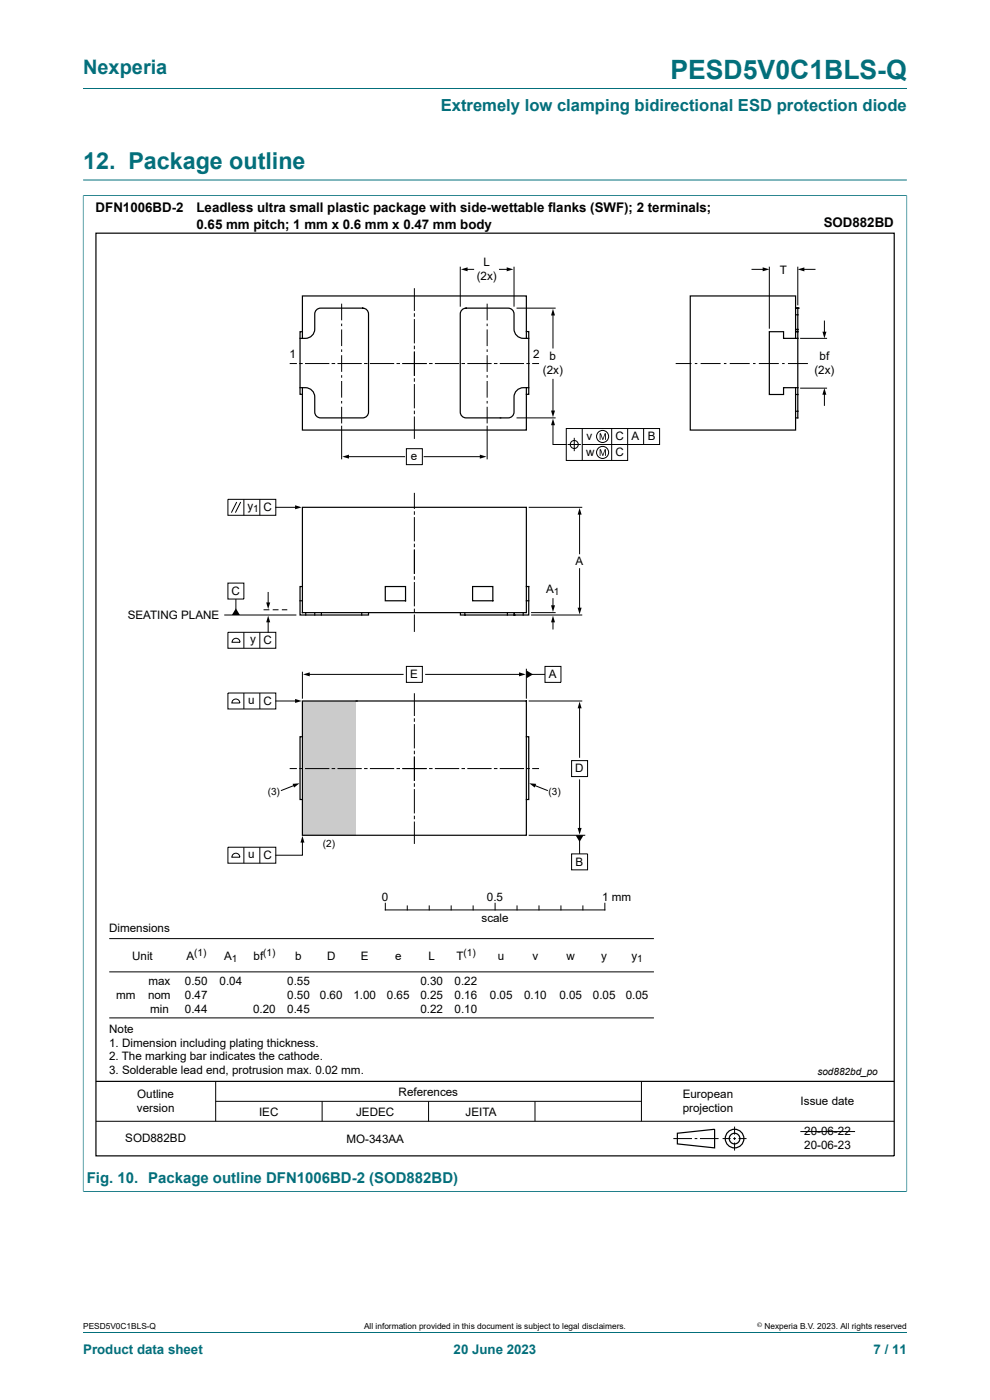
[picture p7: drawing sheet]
<svg xmlns="http://www.w3.org/2000/svg" width="210mm" height="297mm" viewBox="0 0 210 297" stroke-linecap="round" stroke-linejoin="round" font-family="sans-serif">
<path d="M17.6 18.8h174.8M17.6 38.2h174.8M17.6 41.5h174.8M17.6 41.4v211.4M192.4 41.4v211.4M17.6 252.8h174.8" fill="none" stroke="#036f7b" stroke-width=".21"/>
<g fill="none" stroke="#000" stroke-width=".21">
<path d="M97.6 56.6v8.5M98.9 57.1h1.6M105.9 57.1h1.9M109 56.6v8.5M61.6 77.1h1.3M63.6 77.1h.5M64.8 77.1h5M70.5 77.1h.5M71.7 77.1h4.9M72.5 64.4v3.6M72.5 68.7v.5M72.5 69.9v3.5"/>
<path d="M72.5 74.1v.6M72.5 75.4v3.5M72.5 79.6v.5M77.3 77.1h.6M78.6 77.1h4.9M84.2 77.1h.5M85.4 77.1h5M87.9 61.2v4.7M87.9 66.6v.5M87.9 67.8v4.9M87.9 73.4v.6M87.9 74.7v4.9"/>
<path d="M91.1 77.1h.6M92.4 77.1h4.9M98 77.1h.5M99.2 77.1h5M103.3 64.4v3.6M103.3 68.7v.5M103.3 69.9v3.5M103.3 74.1v.6M103.3 75.4v3.5M103.3 79.6v.5M104.9 77.1h.5M106.1 77.1h5"/>
<path d="M109.6 65.4h8.3M111.8 77.1h.5M113 77.1h1.2M117.3 66.6v7.2M143.3 77.1h3.4M147.4 77.1h.5M148.6 77.1h4.3M153.6 77.1h.5M154.8 77.1h4.2M159.7 77.1h.6M161 77.1h4.2M165.9 77.1h.5"/>
<path d="M167.1 77.1h4.3M72.5 80.8v3.6M72.5 85.1v.5M72.5 86.3v3.5M72.5 90.3v7.1M73.7 96.9h12.1M86.2 95.2h3.4v3.4h-3.4zM87.9 80.3v.6M87.9 81.6v4.9M87.9 87.2v.6M87.9 88.5v4.5M90 96.9h12.1"/>
<path d="M103.3 80.8v3.6M103.3 85.1v.5M103.3 86.3v3.5M103.3 90.3v7.1M109.6 88.7h8.3M117.3 89.9v4.4h2.8M117.3 80.5v6.9M87.9 104.7v3.2M87.9 108.6v.5M87.9 109.8v4.9M87.9 115.4v.6M87.9 116.7v4.9"/>
<path d="M112.1 107.6h11.4M122.9 108.9v8.6M87.9 122.4v.5M87.9 123.6v4.9M87.9 129.2v.6M87.9 130.5v3.4M112.7 130h5.2M112.7 130.5h10.8M117.3 127v1.7M117.3 131.7v1.7M122.9 120.6v8.6M62.5 166.6l-2.8 1.1"/>
<path d="M23.2 199.1h115.5M81.7 191.6v1.4h46.6v-1.4M86.4 192.2v.8M91 192.2v.8M95.7 192.2v.8M100.4 192.2v.8M105 191.6v1.4M109.7 192.2v.8M114.3 192.2v.8M119 192.2v.8M123.6 192.2v.8M23.2 206.2h115.5"/>
<path d="M23.2 215.9h115.5M20.4 237.9h169.3M45.8 229.4v8.5M45.8 233.6h90.3M68.3 233.6v4.3M90.9 233.6v4.3M113.5 233.6v4.3M136.1 229.4v8.5M155.8 239v1.7M142.8 241.5h4M147.4 241.5h.5M148.5 241.5h3.9"/>
<path d="M153.3 241.5h1.7M155.5 241.5h.6M155.8 241.3v.5M155.8 242.4v1.7M156.7 241.5h1.7"/>
</g>
<g fill="none" stroke="#000" stroke-width=".25">
<path d="M20.4 49.5h169.3v195.7h-169.3zM20.4 229.4h169.3M143.7 240.4l7.9-.8v3.9l-7.9-.8z"/>
<circle cx="155.8" cy="241.5" r="1.13"/>
<circle cx="155.8" cy="241.5" r="1.98"/>
</g>
<path d="M97.8 57.1l1.4-.4v.9zM107.5 56.7l1.4 .4-1.4 .5zM117.3 65.5l.4 1.4h-.8zM72.6 96.9l1.4-.5v.9zM101.8 96.4l1.4 .5-1.4 .4zM117.3 88.8l.4 1.4h-.8zM116.9 87.1h.8l-.4 1.4zM122.9 107.8l.5 1.4h-.9zM117.3 130.6l.4 1.4h-.8zM116.9 128.4h.8l-.4 1.4zM122.5 128.9h.9l-.5 1.4zM62.1 166.3l1.4-.1-1.1 .9z" fill="#000"/>
<path d="M64.1 148.7h11.4v28.5h-11.4z" fill="#cbcbcb"/>
<g fill="none" stroke="#000" stroke-width=".21">
<path d="M159.5 57.1h2.6M163.2 56.6v13.1M169.2 56.6v8.2M170.3 57.1h2.6M169.7 71.8h5.7M174.9 68.1v2.5M120.4 94.3h2.8M121.8 92.9v2.8M123.5 90.9v6.8M129.8 90.9v6.8M133.1 90.9v6.8h-13v-6.8h19.8v3.4h-16.4M136.5 90.9v3.4"/>
<path d="M169.7 82.3h5.7M174.9 83.5v2.5M48.3 105.9h10.2v3.4h-10.2zM50.2 106.5l-1.1 2.3M51.1 106.5l-1.2 2.3M51.7 105.9v3.4M55.1 105.9v3.4M58.5 107.6h4.4M47.6 130.5h15.3M48.3 123.7h3.4v3.4h-3.4zM48.3 134.1h10.2v3.4h-10.2zM49.5 135.7a.84 .84 0 0 1 .9-.2 .84 .84 0 0 1 .5 .8h-1.7z"/>
<path d="M50 127.1v2.2M51.7 134.1v3.4M55.1 134.1v3.4M55.9 129.4h1.2M56.9 125.7v2.4M56.9 131.7v2.4M57.8 129.4h1.3M59.8 129.4h1.1M48.3 147h10.2v3.4h-10.2zM49.4 148.5a.85 .85 0 0 1 1-.1 .85 .85 0 0 1 .5 .7h-1.7zM51.7 147v3.4M55.1 147v3.4"/>
<path d="M58.5 148.7h4.4M64.1 142.5v5.7M65.4 143.1h20.1M86.2 141.4h3.4v3.4h-3.4zM87.9 147.2v4.6M87.9 152.5v.5M87.9 153.7v5M87.9 159.4v.5M90.3 143.1h20.1M111.7 141.9v6.3M112.1 148.7h11.4M112.8 143.1h2.8"/>
<path d="M115.6 141.4h3.4v3.4h-3.4zM122.9 150v10.6M48.3 179.7h10.2v3.4h-10.2zM51.7 179.7v3.4M55.1 179.7v3.4M61.6 163h1.3M63.6 163h.5M64.1 178.5v2.9h-5.6M64.8 163h5M70.5 163h.5M71.7 163h4.9M77.3 163h.6"/>
<path d="M78.6 163h4.9M84.2 163h.5M85.4 163h5M87.9 160.6v5M87.9 166.3v.5M87.9 167.5v5M87.9 173.2v.5M87.9 174.4v4.5M91.1 163h.6M92.4 163h4.9M98 163h.5M99.2 163h5"/>
<path d="M104.9 163h.5M106.1 163h5M111.8 163h.5M112.1 177.2h12M113 163h1.2M113.3 166.6l2.8 1.1M121.2 161.4h3.4v3.3h-3.4zM122.9 165.4v10.5M122.9 178.3v2.8M49.4 181.3a.85 .85 0 0 1 1-.2 .85 .85 0 0 1 .5 .8h-1.7zM121.2 181.1h3.4v3.4h-3.4zM169.8 240h11.6"/>
<circle cx="121.8" cy="94.3" r=".85"/>
<circle cx="127.8" cy="92.6" r="1.28"/>
<circle cx="127.8" cy="96" r="1.28"/>
</g>
<g fill="#000">
<path d="M161.8 56.7l1.4 .4-1.4 .5zM169.2 57.1l1.4-.4v.9zM174.5 70.4h.8l-.4 1.4zM127.2 91.9h.3l.4 1.2 .4-1.2h.2v1.4h-.1v-1.2l-.4 1.2h-.2l-.4-1.2v1.2h-.2zM127.2 95.3h.3l.4 1.2 .4-1.2h.2v1.4h-.1v-1.2l-.4 1.2h-.2l-.4-1.2v1.2h-.2zM174.9 82.3l.4 1.4h-.9zM62.6 107.2l1.4 .4-1.4 .4zM50 129.1l.9 1.4h-1.7zM56.9 130.6l.4 1.4h-.8zM56.5 127.8h.8l-.4 1.4zM62.6 148.3l1.4 .4-1.4 .4zM64.3 143.1l1.4-.5v.9z"/>
<path d="M110.1 142.6l1.4 .5-1.4 .4zM111.7 142.2l1.4 .9-1.4 .8zM122.9 148.9l.5 1.4h-.9zM64.1 177.3l.5 1.4h-.9zM112.3 166.2l1.4 .1-.3 .8zM122.1 177.2h1.7l-.9 1.4zM122.5 175.6h.9l-.5 1.5z"/>
</g>
<g fill="none" stroke="#000" stroke-width=".25">
<path d="M64.1 70.4h-.5v1.4M64.1 71.8v-9h47.6v9M67.3 65.6l.7-.2h8.9a1.24 1.24 0 0 1 1.3 1.2v20.8a1.24 1.24 0 0 1-1.3 1.3h-8.9a1.24 1.24 0 0 1-1.2-1.3v-3.2a1.99 1.99 0 0 0-2-2h-1.2v-10.4a2.62 2.62 0 0 0 2.9-1l.3-1v-3.2v-.4zM98.1 65.6l.8-.2h8.9a1.24 1.24 0 0 1 1.2 1.2v3.2a1.99 1.99 0 0 0 2 2h1.2v10.4a2.62 2.62 0 0 0-2.9 1l-.3 1v3.2a1.24 1.24 0 0 1-1.2 1.3h-8.9a1.24 1.24 0 0 1-1.3-1.3v-20.8l.1-.4zM111.7 70.3h.5v1.5M168.8 71.8v-9h-22.4v28.4h22.4v-9M168.8 66.8h.4M168.8 69.9h.4M168.8 65.4h.4M168.8 70.4h.4M169.2 65.4h.1M169.2 65.4v1.4"/>
<path d="M169.2 69.9h.1M169.2 70.4v1.4M169.2 71.8h-3v-1.4h-3v13.3h3v-1.5h3M169.2 66.8v3.1M169.2 69.9v.5M169.2 71.8v10.4M63.6 82.2v1.5h.5M64.1 82.2v9h47.6v-9M106.1 88.7h.1M112.2 82.2v1.5h-.5M168.8 87.2h.4M168.8 83.7h.4"/>
<path d="M169.2 87.2v1.5h-.4M169.2 82.2v1.5M169.2 83.7v3.5M64.1 107.6h47.6v22.4h-47.6zM63.6 127.5h.5M64.1 124.4h-.5v6.1h14.6v-.5M64.9 130v.5M66.8 130v.5M68.2 130v.5M76.7 130v.5M81.7 124.4h4.3v3.1h-4.3zM98.6 130l.1 .5"/>
<path d="M100.2 124.4h4.3v3.1h-4.3zM107.6 130v.5M109.1 130.5h.1M109.1 130v.5M111 130v.5M111.7 124.4h.5v6.1h-14.5v-.5M111.7 127.5h.5M64.1 156.3h-.5v13.3h.5M64.1 148.7h47.6v28.5h-47.6zM75.6 148.7h.1M111.7 156.3h.5v13.3h-.5"/>
</g>
<path d="M17.6 41.5v211.2M17.7 41.5h174.6M192.4 41.5v211.2M17.7 252.8h174.6M17.6 282.6h174.8" fill="none" stroke="#036f7b" stroke-width=".21"/>
<text font-size="5.6" fill="#036f7b" x="142.2" y="16.8">PESD5V0C1BLS-Q</text>
<text font-size="4.9" fill="#036f7b" x="17.6" y="35.9">12. Package outline</text>
<text font-size="4.2" fill="#036f7b" x="17.6" y="15.6">Nexperia</text>
<text font-size="3.5" fill="#036f7b" x="93.5" y="23.7">Extremely low clamping bidirectional ESD protection diode</text>
<text font-size="3.2" fill="#036f7b" x="18.4" y="250.9">Fig. 10. Package outline DFN1006BD-2 (SOD882BD)</text>
<g font-size="2.8">
<text x="20.3" y="45.1">DFN1006BD-2</text>
<text x="41.7" y="45.1">Leadless ultra small plastic package with side-wettable flanks (SWF); 2 terminals;</text>
<text x="41.7" y="48.5">0.65 mm pitch; 1 mm x 0.6 mm x 0.47 mm body</text>
<text x="174.7" y="48.2">SOD882BD</text>
</g>
<g font-size="2.8" fill="#036f7b">
<text x="17.6" y="287.2">Product data sheet</text>
<text x="96.2" y="287.2">20 June 2023</text>
<text x="185.3" y="287.2">7 / 11</text>
</g>
<g font-size="2.5">
<text x="101.1" y="59.3">(2x)</text>
<text x="102.6" y="56.4">L</text>
<text x="165.5" y="58.1">T</text>
<text x="61.4" y="76">1</text>
<text x="113.1" y="76">2</text>
<text x="116.6" y="76.4">b</text>
<text x="173.8" y="76.4">bf</text>
<text x="115.2" y="79.4">(2x)</text>
<text x="172.8" y="79.4">(2x)</text>
<text x="124.4" y="93.3">v</text>
<text x="130.5" y="93.4">C</text>
<text x="134" y="93.4">A</text>
<text x="137.4" y="93.4">B</text>
<text x="87.2" y="97.5">e</text>
<text x="124.3" y="96.7">w</text>
<text x="130.5" y="96.8">C</text>
<text x="52.5" y="108.2">y</text>
<text x="55.9" y="108.4">C</text>
<text x="122.1" y="119.9">A</text>
<text x="115.9" y="125.7">A</text>
<text x="27.1" y="131.3">SEATING PLANE</text>
<text x="49.1" y="126.2">C</text>
<text x="53.1" y="136.4">y</text>
<text x="55.9" y="136.6">C</text>
<text x="87" y="143.9">E</text>
<text x="116.4" y="143.9">A</text>
<text x="52.7" y="149.3">u</text>
<text x="55.9" y="149.5">C</text>
<text x="122" y="163.9">D</text>
<text x="52.7" y="182">u</text>
<text x="55.9" y="182.2">C</text>
<text x="122.1" y="183.7">B</text>
<text x="81" y="191">0</text>
<text x="103.3" y="191">0.5</text>
<text x="127.7" y="191">1 mm</text>
<text x="23.1" y="197.7">Dimensions</text>
<text x="102.1" y="195.6">scale</text>
<text x="28" y="203.6">Unit</text>
<text x="39.5" y="203.6">A</text>
<text x="47.5" y="203.6">A</text>
<text x="53.8" y="203.6">bf</text>
<text x="62.6" y="203.6">b</text>
<text x="69.4" y="203.6">D</text>
<text x="76.6" y="203.6">E</text>
<text x="83.8" y="203.6">e</text>
<text x="90.9" y="203.6">L</text>
<text x="96.8" y="203.6">T</text>
<text x="105.6" y="203.6">u</text>
<text x="112.9" y="203.6">v</text>
<text x="120.2" y="203.6">w</text>
<text x="127.5" y="203.6">y</text>
<text x="134" y="203.6">y</text>
<text x="31.5" y="208.9">max</text>
<text x="39.2" y="208.9">0.50</text>
<text x="46.6" y="208.9">0.04</text>
<text x="60.9" y="208.9">0.55</text>
<text x="89.2" y="208.9">0.30</text>
<text x="96.4" y="208.9">0.22</text>
<text x="24.7" y="211.9">mm</text>
<text x="31.4" y="211.9">nom</text>
<text x="31.8" y="214.9">min</text>
<text x="39.2" y="211.9">0.47</text>
<text x="39.2" y="214.9">0.44</text>
<text x="53.7" y="214.9">0.20</text>
<text x="60.9" y="211.9">0.50</text>
<text x="60.9" y="214.9">0.45</text>
<text x="67.9" y="211.9">0.60</text>
<text x="75" y="211.9">1.00</text>
<text x="82.1" y="211.9">0.65</text>
<text x="89.2" y="211.9">0.25</text>
<text x="89.2" y="214.9">0.22</text>
<text x="96.4" y="211.9">0.16</text>
<text x="96.4" y="214.9">0.10</text>
<text x="103.9" y="211.9">0.05</text>
<text x="111.2" y="211.9">0.10</text>
<text x="118.7" y="211.9">0.05</text>
<text x="125.8" y="211.9">0.05</text>
<text x="132.7" y="211.9">0.05</text>
<text x="23.1" y="219">Note</text>
<text x="23.1" y="222">1. Dimension including plating thickness.</text>
<text x="23.1" y="225">2. The marking bar indicates the cathode.</text>
<text x="23.1" y="227.9">3. Solderable lead end, protrusion max. 0.02 mm.</text>
<text x="29.1" y="233">Outline</text>
<text x="84.6" y="232.5">References</text>
<text x="144.8" y="233">European</text>
<text x="29.1" y="236">version</text>
<text x="55" y="236.7">IEC</text>
<text x="75.5" y="236.7">JEDEC</text>
<text x="98.8" y="236.7">JEITA</text>
<text x="144.8" y="236">projection</text>
<text x="169.8" y="234.5">Issue date</text>
<text x="26.6" y="242.3">SOD882BD</text>
<text x="73.5" y="242.5">MO-343AA</text>
<text x="170.6" y="240.8">20-06-22</text>
<text x="170.6" y="243.7">20-06-23</text>
</g>
<g font-size="2.1">
<text x="53.7" y="108.6">1</text>
<text x="117.5" y="126.2">1</text>
<text x="56.8" y="168.7">(3)</text>
<text x="116.4" y="168.7">(3)</text>
<text x="68.5" y="179.7">(2)</text>
<text x="41.2" y="202.9">(1)</text>
<text x="55.9" y="202.9">(1)</text>
<text x="98.3" y="202.9">(1)</text>
<text x="49.2" y="204.1">1</text>
<text x="135.2" y="204.1">1</text>
<text x="173.4" y="228.1">sod882bd_po</text>
</g>
<g font-size="1.8">
<text x="17.6" y="282">PESD5V0C1BLS-Q</text>
<text x="77.2" y="282">All information provided in this document is subject to legal disclaimers.</text>
<text x="162.2" y="282">Nexperia B.V. 2023. All rights reserved</text>
</g>
<text font-size="1.4" x="160.6" y="281.6">©</text>
</svg>
